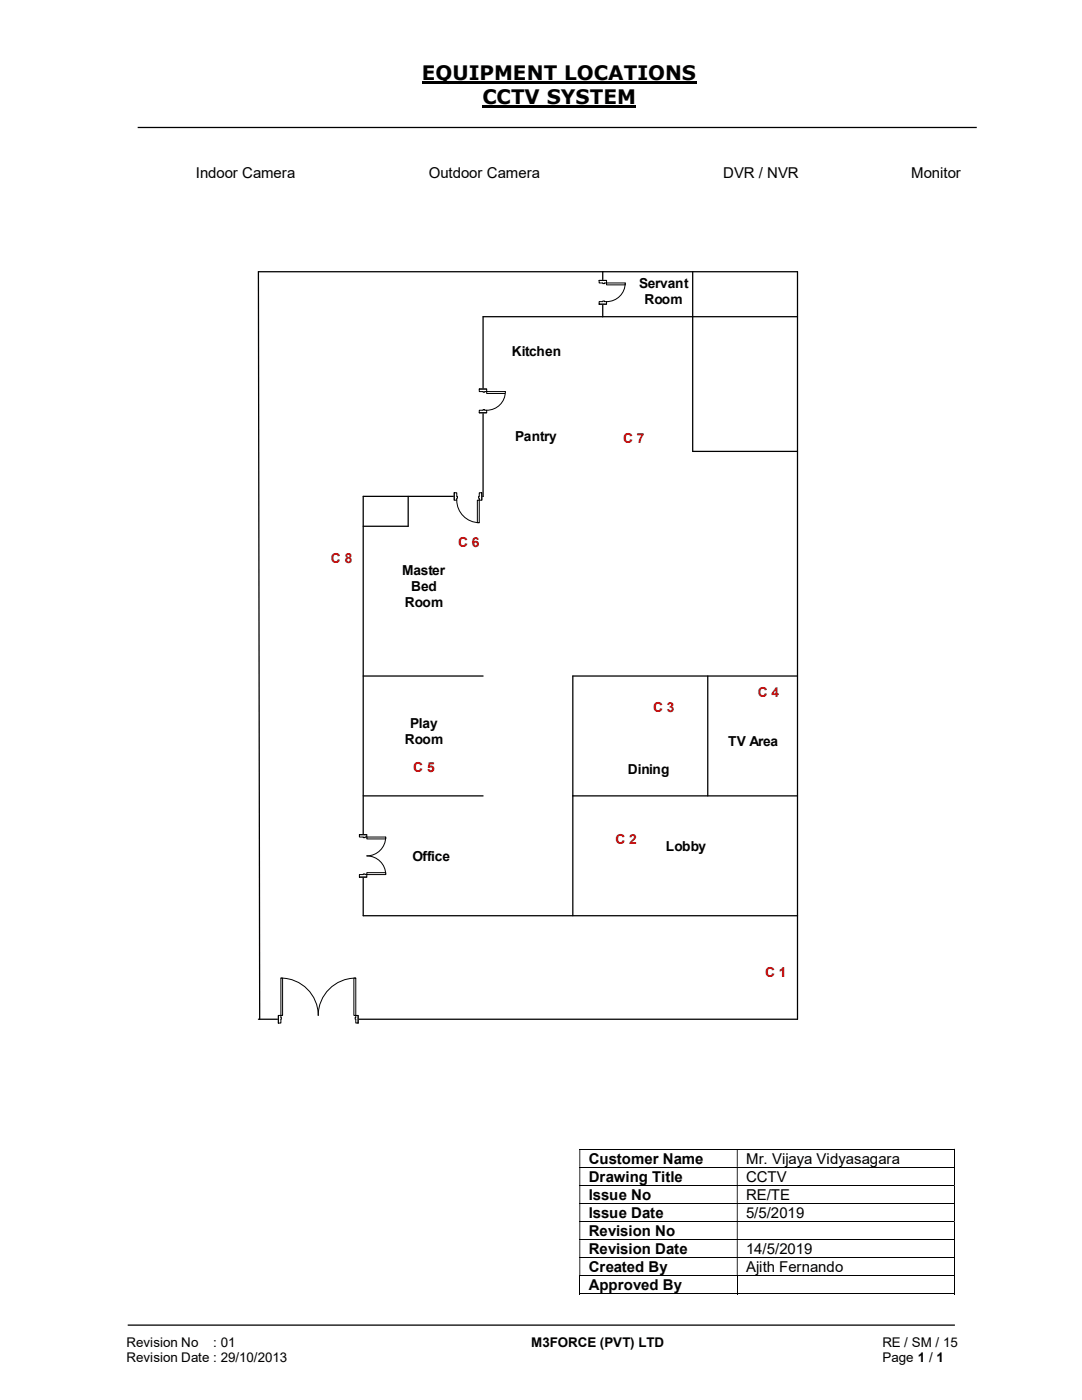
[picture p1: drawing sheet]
<svg xmlns="http://www.w3.org/2000/svg" width="216mm" height="279mm" viewBox="0 0 216 279" stroke-linecap="round" stroke-linejoin="round" font-family="sans-serif">
<path d="M84.2 16.5h54.8M96.3 21.3h30.7" fill="none" stroke="#000" stroke-width=".42"/>
<path d="M27.5 25.4h167.4M120.3 54.2v9M138.2 54.2v9M159.1 63.2h-62.7v35.9h-23.9v83.7h86.6M81.4 99.1v5.9h-8.9M72.5 134.9h23.9M141.2 134.9v23.9M159.1 134.9h-44.8v47.9M72.5 158.8h23.9M114.3 158.8h44.8M51.6 203.4h107.5v-149.2h-107.5l.2 149.2M25.5 264.5h165" fill="none" stroke="#000" stroke-width=".25"/>
<g fill="none" stroke="#000" stroke-width=".2">
<path d="M115.6 229.4h74.8M115.6 233h74.8M115.6 236.6h74.8M190.5 229.4v3.5M190.5 233v3.5M190.5 236.7v3.4M115.6 240.2h74.8M115.6 243.8h74.8M115.6 247.4h74.8M115.6 251h74.8M115.6 254.6h74.8M115.6 258.2h31.4"/>
<path d="M115.7 254.7v3.6M147.1 254.7v3.6M147.2 258.2h43.2M190.5 240.2v3.5M190.5 243.8v3.5M190.5 247.5v3.4M190.5 251.1v3.5M190.5 254.7v3.6"/>
</g>
<g fill="#000">
<path d="M190.4 229.3h.1v.1h-.1zM115.6 229.4h.2v3.5h-.2zM147 229.4h.2v3.5h-.2z" fill-rule="evenodd"/>
<path d="M190.4 232.9h.1v.1h-.1zM115.6 233h.2v3.5h-.2zM147 233h.2v3.5h-.2z" fill-rule="evenodd"/>
<path d="M190.4 236.5h.1v.2h-.1zM115.6 236.7h.2v3.4h-.2zM147 236.7h.2v3.4h-.2z" fill-rule="evenodd"/>
<path d="M190.4 240.1h.1v.1h-.1zM115.6 240.2h.2v3.5h-.2zM147 240.2h.2v3.5h-.2z" fill-rule="evenodd"/>
<path d="M190.4 243.7h.1v.1h-.1zM115.6 243.8h.2v3.5h-.2zM147 243.8h.2v3.5h-.2z" fill-rule="evenodd"/>
<path d="M190.4 247.3h.1v.2h-.1zM115.6 247.5h.2v3.4h-.2zM147 247.5h.2v3.4h-.2z" fill-rule="evenodd"/>
<path d="M190.4 250.9h.1v.2h-.1zM115.6 251.1h.2v3.5h-.2zM147 251.1h.2v3.5h-.2z" fill-rule="evenodd"/>
</g>
<path d="M190.4 254.6h.1v.1h-.1zM190.4 258.1h.1v.2h-.1z" fill="#000"/>
<path d="M119.5 56h1.6v4.7h-1.6z" fill-rule="evenodd" fill="#fff"/>
<path d="M119.5 56h1.6v4.7h-1.6z" fill="none" stroke="#fff" stroke-width=".2"/>
<path d="M119.5 56h1.5v.5h-1.5zM119.5 60.2v.5h1.5v-.5z" fill-rule="evenodd" fill="#fff"/>
<path d="M120.3 56.5h-.8v-.5h1.5v.5h-.3M120.3 60.2h-.8v.5h1.5v-.5h-.3" fill="none" stroke="#000" stroke-width=".2"/>
<path d="M120.3 56.5h.3v.1h-.3zM120.3 60.1v.1h.3v-.1z" fill-rule="evenodd" fill="#fff"/>
<path d="M119.5 56h1.5M120.3 56.5v.1h.3v-.1M124.8 56.5a3.7 3.7 0 0 1-3.8 3.7M119.5 60.7h1.5M120.3 60.2v-.1h.3v.1" fill="none" stroke="#000" stroke-width=".2"/>
<path d="M121 56.5h3.8v.4h-3.8z" fill="#fff"/>
<path d="M121 56.5h3.8v.4h-3.8z" fill="none" stroke="#000" stroke-width=".2"/>
<path d="M95.6 77.6h1.6v4.8h-1.6z" fill-rule="evenodd" fill="#fff"/>
<path d="M95.6 77.6h1.6v4.8h-1.6z" fill="none" stroke="#fff" stroke-width=".2"/>
<path d="M95.6 77.6h1.5v.5h-1.5zM95.6 81.9v.5h1.5v-.5z" fill-rule="evenodd" fill="#fff"/>
<path d="M96.4 78.1h-.8v-.5h1.5v.5h-.4M96.4 81.9h-.8v.5h1.5v-.5h-.4" fill="none" stroke="#000" stroke-width=".2"/>
<path d="M96.4 78.1h.3v.2h-.3zM96.4 81.7v.2h.3v-.2z" fill-rule="evenodd" fill="#fff"/>
<path d="M95.6 77.6h1.5M96.4 78.1v.2h.3v-.2M100.8 78.1a3.7 3.7 0 0 1-3.7 3.8M95.6 82.4h1.5M96.4 81.9v-.2h.3v.2" fill="none" stroke="#000" stroke-width=".2"/>
<path d="M97.1 78.1h3.7v.4h-3.7z" fill="#fff"/>
<path d="M97.1 78.1h3.7v.4h-3.7z" fill="none" stroke="#000" stroke-width=".2"/>
<path d="M71.7 166.6h1.6v8.4h-1.6z" fill-rule="evenodd" fill="#fff"/>
<path d="M71.7 166.6h1.6v8.4h-1.6z" fill="none" stroke="#fff" stroke-width=".2"/>
<path d="M71.7 174.5v.5h1.5v-.5zM71.7 166.6h1.5v.4h-1.5z" fill-rule="evenodd" fill="#fff"/>
<path d="M72.5 174.5h-.8v.5h1.5v-.5h-.3M72.5 167h-.8v-.4h1.5v.4h-.3" fill="none" stroke="#000" stroke-width=".2"/>
<path d="M72.5 174.4v.1h.4v-.1zM72.5 167h.4v.2h-.4z" fill-rule="evenodd" fill="#fff"/>
<path d="M71.7 175h1.5M71.7 166.6h1.5M72.5 174.5v-.1h.4v.1M72.5 167v.2h.4v-.2M77 167a3.8 3.8 0 0 1-3.8 3.8 3.7 3.7 0 0 1 3.8 3.7" fill="none" stroke="#000" stroke-width=".2"/>
<path d="M73.2 167h3.8v.4h-3.8z" fill="#fff"/>
<path d="M73.2 167h3.8v.4h-3.8z" fill="none" stroke="#000" stroke-width=".2"/>
<path d="M73.2 174.2h3.8v.3h-3.8z" fill="#fff"/>
<path d="M73.2 174.2h3.8v.3h-3.8z" fill="none" stroke="#000" stroke-width=".2"/>
<path d="M55.5 202.6h16v1.6h-16z" fill="#fff"/>
<path d="M55.5 202.6h16v1.6h-16z" fill="none" stroke="#fff" stroke-width=".2"/>
<path d="M71 202.6v1.6h.5v-1.6zM55.5 202.6h.5v1.6h-.5z" fill-rule="evenodd" fill="#fff"/>
<path d="M56 203v-.4h-.5v1.6h.5v-.8M71 203v-.4h.5v1.6h-.5v-.8" fill="none" stroke="#000" stroke-width=".2"/>
<path d="M70.9 203v.4h.1v-.4zM56 203l.1 .4z" fill-rule="evenodd" fill="#fff"/>
<path d="M56 195.2a7.5 7.5 0 0 1 7.5 7.4 7.5 7.5 0 0 1 7.5-7.4M55.5 202.6v1.6M56 203v.4M71 203h-.1v.4h.1M71.5 202.6v1.6" fill="none" stroke="#000" stroke-width=".2"/>
<path d="M56 195.2h.4v7.4h-.4z" fill-rule="evenodd" fill="#fff"/>
<path d="M56 195.2h.4v7.4h-.4z" fill="none" stroke="#000" stroke-width=".2"/>
<path d="M70.6 195.2h.4v7.4h-.4z" fill-rule="evenodd" fill="#fff"/>
<path d="M70.6 195.2h.4v7.4h-.4z" fill="none" stroke="#000" stroke-width=".2"/>
<path d="M90.6 98.3h5.5v1.6h-5.5z" fill="#fff"/>
<path d="M90.6 98.3h5.5v1.6h-5.5z" fill="none" stroke="#fff" stroke-width=".2"/>
<path d="M95.6 98.3h.5v1.5h-.5zM90.6 98.3v1.5h.5v-1.5z" fill-rule="evenodd" fill="#fff"/>
<path d="M91.1 99.1v-.8h-.5v1.5h.5v-.4M95.6 99.1v-.8h.5v1.5h-.5v-.4" fill="none" stroke="#000" stroke-width=".2"/>
<path d="M95.5 99.1h.1v.3h-.1zM91.1 99.1v.3h.2v-.3z" fill-rule="evenodd" fill="#fff"/>
<path d="M90.6 98.3v1.5M91.1 99.8a4.5 4.5 0 0 0 4.5 4.5M91.1 99.1h.2v.3h-.2M95.6 99.1h-.1v.3h.1M96.1 98.3v1.5" fill="none" stroke="#000" stroke-width=".2"/>
<path d="M95.2 99.8h.4v4.5h-.4z" fill-rule="evenodd" fill="#fff"/>
<path d="M95.2 99.8h.4v4.5h-.4z" fill="none" stroke="#000" stroke-width=".2"/>
<path d="M138.2 63.2v26.9h20.9" fill="none" stroke="#000" stroke-width=".25"/>
<g font-size="4">
<text x="84.2" y="16">EQUIPMENT LOCATIONS</text>
<text x="96.3" y="20.8">CCTV SYSTEM</text>
</g>
<g font-size="3">
<text x="39.1" y="35.5">Indoor Camera</text>
<text x="85.6" y="35.5">Outdoor Camera</text>
<text x="144.3" y="35.5">DVR / NVR</text>
<text x="181.8" y="35.5">Monitor</text>
<text x="117.5" y="232.2">Customer Name</text>
<text x="148.9" y="232.2">Mr. Vijaya Vidyasagara</text>
<text x="117.5" y="235.8">Drawing Title</text>
<text x="117.5" y="239.5">Issue No</text>
<text x="148.9" y="235.8">CCTV</text>
<text x="148.9" y="239.5">RE/TE</text>
<text x="117.5" y="243">Issue Date</text>
<text x="148.9" y="243">5/5/2019</text>
<text x="117.5" y="246.7">Revision No</text>
<text x="117.5" y="250.3">Revision Date</text>
<text x="148.9" y="250.3">14/5/2019</text>
<text x="117.5" y="253.9">Created By</text>
<text x="117.5" y="257.5">Approved By</text>
<text x="148.9" y="253.9">Ajith Fernando</text>
</g>
<g font-size="2.7">
<text x="127.5" y="57.5">Servant</text>
<text x="128.6" y="60.7">Room</text>
<text x="102.1" y="71.1">Kitchen</text>
<text x="102.8" y="88">Pantry</text>
<text x="80.3" y="114.7">Master</text>
<text x="82" y="117.9">Bed</text>
<text x="80.8" y="121.1">Room</text>
<text x="80.8" y="148.4">Room</text>
<text x="81.8" y="145.2">Play</text>
<text x="145.3" y="148.8">TV Area</text>
<text x="125.3" y="154.5">Dining</text>
<text x="82.3" y="171.7">Office</text>
<text x="132.9" y="169.8">Lobby</text>
<text x="25.2" y="268.8">Revision No</text>
<text x="42.6" y="268.8">: 01</text>
<text x="106" y="268.8">M3FORCE (PVT) LTD</text>
<text x="176.1" y="268.8">RE / SM / 15</text>
<text x="25.2" y="271.8">Revision Date : 29/10/2013</text>
<text x="176.1" y="271.8">Page 1 / 1</text>
</g>
<g font-size="2.7" fill="#c00000">
<text x="124.3" y="88.3">C 7</text>
<text x="66" y="112.3">C 8</text>
<text x="91.4" y="109.3">C 6</text>
<text x="130.3" y="142.2">C 3</text>
<text x="151.2" y="139.2">C 4</text>
<text x="82.5" y="154.1">C 5</text>
<text x="122.8" y="168.4">C 2</text>
<text x="152.7" y="195">C 1</text>
</g>
</svg>
